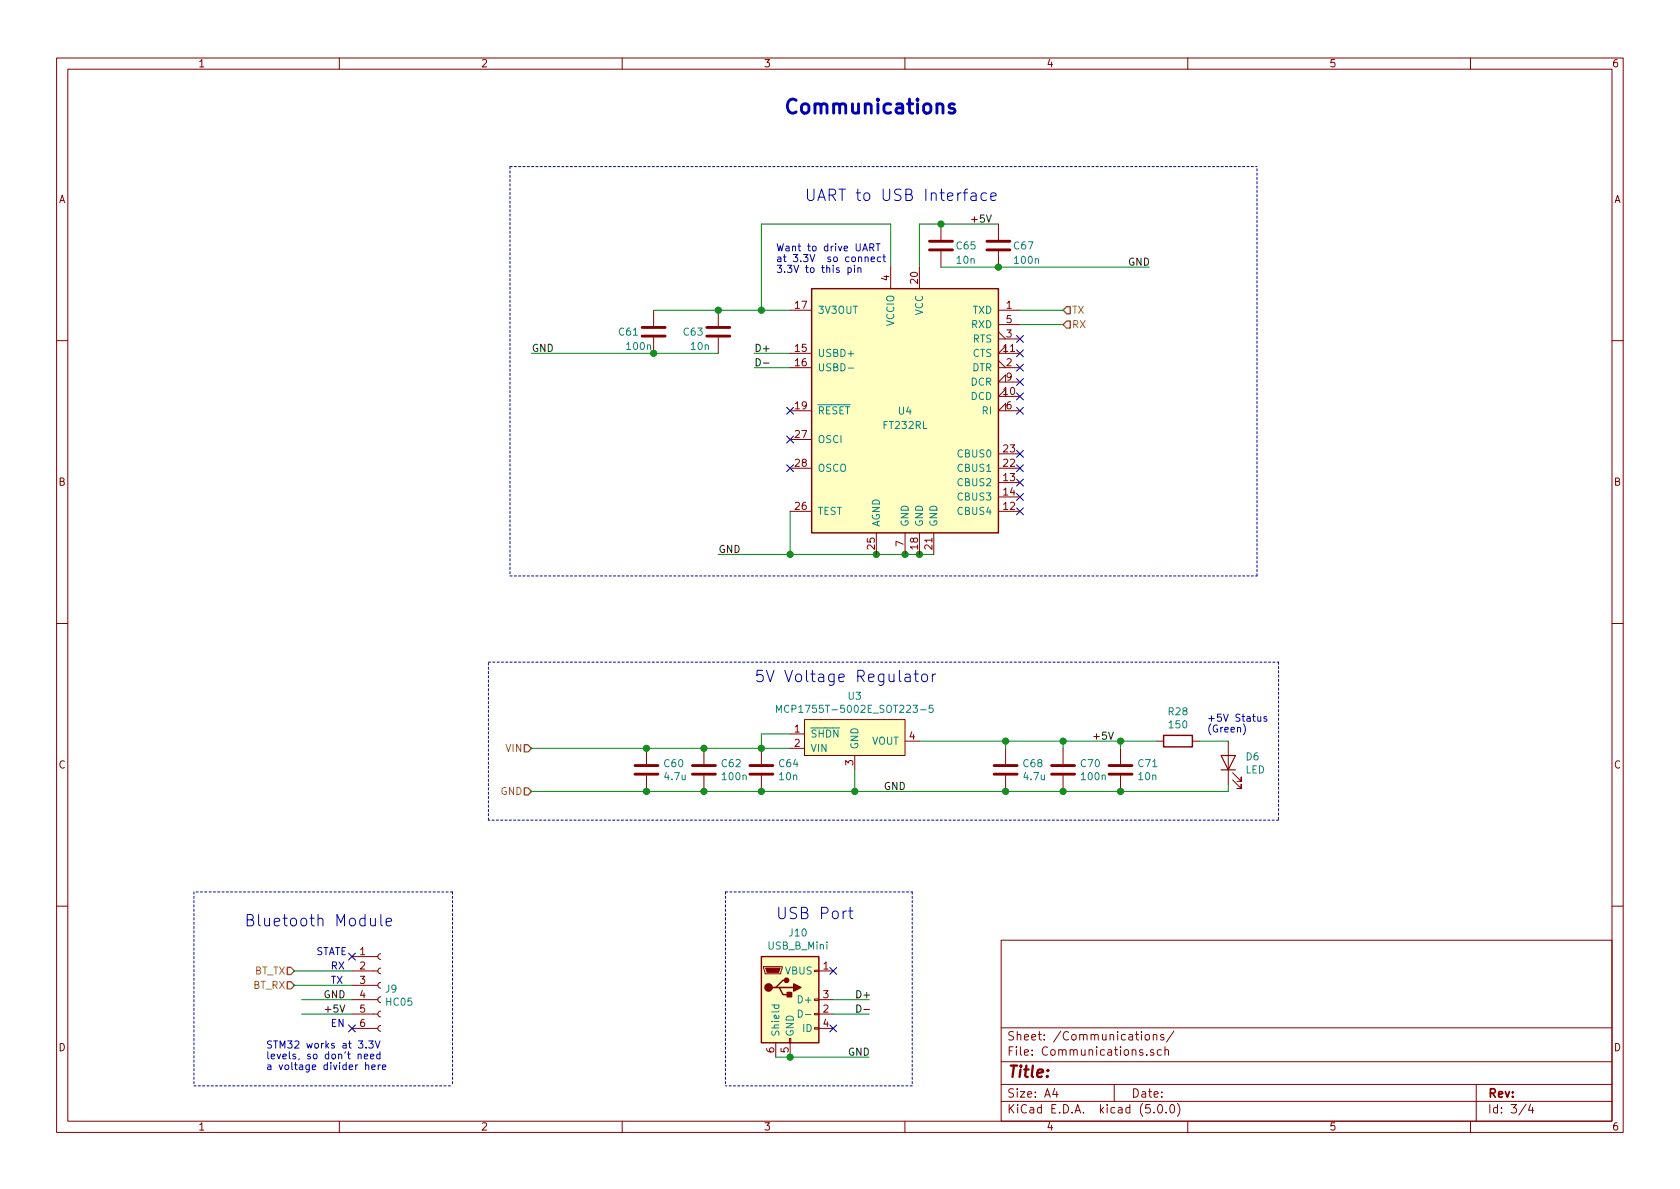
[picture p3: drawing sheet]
EESchema Schematic File Version 4
LIBS:Classification and Contol Board-cache
EELAYER 26 0
EELAYER END
$Descr A4 11693 8268
encoding utf-8
Sheet 3 4
Title ""
Date ""
Rev ""
Comp ""
Comment1 ""
Comment2 ""
Comment3 ""
Comment4 ""
$EndDescr
Text HLabel 7400 2150 2    50   Input ~ 0
TX
Wire Wire Line
	7400 2250 7100 2250
Wire Wire Line
	7400 2150 7100 2150
$Comp
L My_Regulator_Linear:MCP1755T-5002E_SOT223-5 U3
U 1 1
P 5600 5000
F 0 "U3" H 5950 5165 50  0000 C CNN
F 1 "MCP1755T-5002E_SOT223-5" H 5950 5074 50  0000 C CNN
F 2 "Package_TO_SOT_SMD:SOT-223-6" H 6050 4250 50  0001 C CNN
F 3 "" H 6050 4250 50  0001 C CNN
	1    5600 5000
	1    0    0    -1  
$EndComp
NoConn ~ 7100 2350
NoConn ~ 7100 2450
NoConn ~ 7100 2550
NoConn ~ 7100 2650
NoConn ~ 7100 2750
NoConn ~ 7100 2850
NoConn ~ 7100 3350
NoConn ~ 7100 3450
NoConn ~ 7100 3550
NoConn ~ 5500 3250
NoConn ~ 5500 3050
NoConn ~ 5500 2850
Wire Wire Line
	5500 2450 5250 2450
Wire Wire Line
	5500 2550 5250 2550
Text Label 5250 2450 0    50   ~ 0
D+
Text Label 5250 2550 0    50   ~ 0
D-
Text Label 3700 2450 0    50   ~ 0
GND
Wire Wire Line
	5500 3550 5500 3850
Wire Wire Line
	5000 3850 5500 3850
Connection ~ 5500 3850
Text Label 5000 3850 0    50   ~ 0
GND
Wire Wire Line
	6200 1850 6200 1550
$Comp
L Device:C C67
U 1 1
P 6950 1700
F 0 "C67" H 7050 1700 50  0000 L CNN
F 1 "100n" H 7050 1600 50  0000 L CNN
F 2 "Capacitor_SMD:C_0603_1608Metric" H 6988 1550 50  0001 C CNN
F 3 "~" H 6950 1700 50  0001 C CNN
	1    6950 1700
	1    0    0    -1  
$EndComp
$Comp
L Device:C C65
U 1 1
P 6550 1700
F 0 "C65" H 6650 1700 50  0000 L CNN
F 1 "10n" H 6650 1600 50  0000 L CNN
F 2 "Capacitor_SMD:C_0603_1608Metric" H 6588 1550 50  0001 C CNN
F 3 "~" H 6550 1700 50  0001 C CNN
	1    6550 1700
	1    0    0    -1  
$EndComp
Wire Wire Line
	6950 1550 6550 1550
Wire Wire Line
	6400 1850 6400 1550
Wire Wire Line
	6400 1550 6550 1550
Connection ~ 6550 1550
Wire Wire Line
	6550 1850 6950 1850
Connection ~ 6950 1850
Text Label 6750 1550 0    50   ~ 0
+5V
Text Label 7850 1850 0    50   ~ 0
GND
$Comp
L Device:C C62
U 1 1
P 4900 5350
F 0 "C62" H 5015 5396 50  0000 L CNN
F 1 "100n" H 5015 5305 50  0000 L CNN
F 2 "Capacitor_SMD:C_0603_1608Metric" H 4938 5200 50  0001 C CNN
F 3 "~" H 4900 5350 50  0001 C CNN
	1    4900 5350
	1    0    0    -1  
$EndComp
$Comp
L Device:C C60
U 1 1
P 4500 5350
F 0 "C60" H 4615 5396 50  0000 L CNN
F 1 "4.7u" H 4615 5305 50  0000 L CNN
F 2 "Capacitor_SMD:C_0603_1608Metric" H 4538 5200 50  0001 C CNN
F 3 "~" H 4500 5350 50  0001 C CNN
	1    4500 5350
	1    0    0    -1  
$EndComp
$Comp
L Device:C C64
U 1 1
P 5300 5350
F 0 "C64" H 5415 5396 50  0000 L CNN
F 1 "10n" H 5415 5305 50  0000 L CNN
F 2 "Capacitor_SMD:C_0603_1608Metric" H 5338 5200 50  0001 C CNN
F 3 "~" H 5300 5350 50  0001 C CNN
	1    5300 5350
	1    0    0    -1  
$EndComp
$Comp
L Device:C C70
U 1 1
P 7400 5350
F 0 "C70" H 7515 5396 50  0000 L CNN
F 1 "100n" H 7515 5305 50  0000 L CNN
F 2 "Capacitor_SMD:C_0603_1608Metric" H 7438 5200 50  0001 C CNN
F 3 "~" H 7400 5350 50  0001 C CNN
	1    7400 5350
	1    0    0    -1  
$EndComp
$Comp
L Device:C C68
U 1 1
P 7000 5350
F 0 "C68" H 7115 5396 50  0000 L CNN
F 1 "4.7u" H 7115 5305 50  0000 L CNN
F 2 "Capacitor_SMD:C_0603_1608Metric" H 7038 5200 50  0001 C CNN
F 3 "~" H 7000 5350 50  0001 C CNN
	1    7000 5350
	1    0    0    -1  
$EndComp
$Comp
L Device:C C71
U 1 1
P 7800 5350
F 0 "C71" H 7915 5396 50  0000 L CNN
F 1 "10n" H 7915 5305 50  0000 L CNN
F 2 "Capacitor_SMD:C_0603_1608Metric" H 7838 5200 50  0001 C CNN
F 3 "~" H 7800 5350 50  0001 C CNN
	1    7800 5350
	1    0    0    -1  
$EndComp
Connection ~ 4500 5500
Wire Wire Line
	4500 5500 4900 5500
Connection ~ 4900 5500
Wire Wire Line
	4900 5500 5300 5500
Connection ~ 5300 5500
Wire Wire Line
	5300 5500 5950 5500
Connection ~ 7000 5500
Wire Wire Line
	7000 5500 7400 5500
Connection ~ 7400 5500
Wire Wire Line
	7400 5500 7800 5500
Wire Wire Line
	5950 5350 5950 5500
Connection ~ 5950 5500
Wire Wire Line
	7800 5150 7800 5200
Wire Wire Line
	7400 5200 7400 5150
Connection ~ 7400 5150
Wire Wire Line
	7400 5150 7800 5150
Wire Wire Line
	7000 5200 7000 5150
Connection ~ 7000 5150
Wire Wire Line
	7000 5150 7400 5150
Wire Wire Line
	5500 5200 5300 5200
Connection ~ 4500 5200
Connection ~ 4900 5200
Wire Wire Line
	4900 5200 4500 5200
Connection ~ 5300 5200
Wire Wire Line
	5300 5200 4900 5200
Wire Wire Line
	5500 5100 5300 5100
Wire Wire Line
	5300 5100 5300 5200
Text HLabel 3700 5200 0    50   Input ~ 0
VIN
Text HLabel 3700 5500 0    50   Input ~ 0
GND
Text Label 6150 5500 0    50   ~ 0
GND
Text Label 7600 5150 0    50   ~ 0
+5V
$Comp
L Device:R R28
U 1 1
P 8200 5150
F 0 "R28" V 7993 5150 50  0000 C CNN
F 1 "150" V 8084 5150 50  0000 C CNN
F 2 "Resistor_SMD:R_0603_1608Metric" V 8130 5150 50  0001 C CNN
F 3 "~" H 8200 5150 50  0001 C CNN
	1    8200 5150
	0    1    1    0   
$EndComp
$Comp
L Device:LED D6
U 1 1
P 8550 5300
F 0 "D6" V 8588 5183 50  0000 R CNN
F 1 "LED" V 8497 5183 50  0000 R CNN
F 2 "LED_SMD:LED_0603_1608Metric" H 8550 5300 50  0001 C CNN
F 3 "~" H 8550 5300 50  0001 C CNN
	1    8550 5300
	0    -1   -1   0   
$EndComp
Wire Wire Line
	7800 5500 8550 5500
Wire Wire Line
	8550 5500 8550 5450
Connection ~ 7800 5500
Wire Wire Line
	8550 5150 8350 5150
Wire Wire Line
	8050 5150 7800 5150
Connection ~ 7800 5150
$Comp
L Connector:USB_B_Mini J10
U 1 1
P 5500 6950
F 0 "J10" H 5555 7417 50  0000 C CNN
F 1 "USB_B_Mini" H 5555 7326 50  0000 C CNN
F 2 "Connector_USB:USB_Micro-B_Wuerth_629105150521" H 5650 6900 50  0001 C CNN
F 3 "~" H 5650 6900 50  0001 C CNN
	1    5500 6950
	1    0    0    -1  
$EndComp
Wire Wire Line
	5400 7350 5500 7350
Connection ~ 5500 7350
Wire Wire Line
	5500 7350 6050 7350
Wire Wire Line
	5800 7050 6050 7050
Wire Wire Line
	5800 6950 6050 6950
NoConn ~ 5800 6750
NoConn ~ 5800 7150
Text Label 5950 6950 0    50   ~ 0
D+
Text Label 5950 7050 0    50   ~ 0
D-
Text Label 5900 7350 0    50   ~ 0
GND
Text HLabel 2050 6750 0    50   Input ~ 0
BT_TX
Text HLabel 2050 6850 0    50   Input ~ 0
BT_RX
$Comp
L Device:C C63
U 1 1
P 5000 2300
F 0 "C63" H 4750 2300 50  0000 L CNN
F 1 "10n" H 4800 2200 50  0000 L CNN
F 2 "Capacitor_SMD:C_0603_1608Metric" H 5038 2150 50  0001 C CNN
F 3 "~" H 5000 2300 50  0001 C CNN
	1    5000 2300
	1    0    0    -1  
$EndComp
$Comp
L Device:C C61
U 1 1
P 4550 2300
F 0 "C61" H 4300 2300 50  0000 L CNN
F 1 "100n" H 4350 2200 50  0000 L CNN
F 2 "Capacitor_SMD:C_0603_1608Metric" H 4588 2150 50  0001 C CNN
F 3 "~" H 4550 2300 50  0001 C CNN
	1    4550 2300
	1    0    0    -1  
$EndComp
Wire Wire Line
	5000 2150 4550 2150
Wire Wire Line
	5500 2150 5300 2150
Connection ~ 5000 2150
Connection ~ 4550 2450
Wire Wire Line
	4550 2450 5000 2450
Connection ~ 6300 3850
Wire Wire Line
	5500 3850 6100 3850
Wire Wire Line
	6300 3850 6100 3850
Connection ~ 6100 3850
Wire Wire Line
	6400 3850 6300 3850
Wire Wire Line
	6500 3850 6400 3850
Connection ~ 6400 3850
$Comp
L Interface_USB:FT232RL U4
U 1 1
P 6300 2850
F 0 "U4" H 6300 2850 50  0000 C CNN
F 1 "FT232RL" H 6300 2750 50  0000 C CNN
F 2 "Package_SO:SSOP-28_5.3x10.2mm_P0.65mm" H 6300 2850 50  0001 C CNN
F 3 "http://www.ftdichip.com/Products/ICs/FT232RL.htm" H 6300 2850 50  0001 C CNN
	1    6300 2850
	1    0    0    -1  
$EndComp
Wire Wire Line
	6200 1550 5300 1550
Wire Wire Line
	5300 1550 5300 2150
Connection ~ 5300 2150
Wire Wire Line
	5300 2150 5000 2150
Text Notes 5400 1900 0    50   ~ 0
Want to drive UART\nat 3.3V  so connect \n3.3V to this pin
$Comp
L Connector:Conn_01x06_Female J9
U 1 1
P 2650 6850
F 0 "J9" H 2677 6826 50  0000 L CNN
F 1 "HC05" H 2677 6735 50  0000 L CNN
F 2 "Resonators:HC-05" H 2650 6850 50  0001 C CNN
F 3 "~" H 2650 6850 50  0001 C CNN
	1    2650 6850
	1    0    0    -1  
$EndComp
NoConn ~ 2450 6650
Text Notes 2300 6850 0    50   ~ 0
TX
Text Notes 2300 6750 0    50   ~ 0
RX
Text Notes 2200 6650 0    50   ~ 0
STATE
Text Notes 2300 7150 0    50   ~ 0
EN
Text Notes 1850 7450 0    50   ~ 0
STM32 works at 3.3V\nlevels, so don't need\na voltage divider here
Text Notes 1700 6450 0    79   ~ 0
Bluetooth Module
Text Notes 5400 6400 0    79   ~ 0
USB Port
Text Notes 5600 1400 0    79   ~ 0
UART to USB Interface
Text Notes 5250 4750 0    79   ~ 0
5V Voltage Regulator
Wire Notes Line
	3400 4600 8900 4600
Wire Notes Line
	8900 4600 8900 5700
Wire Notes Line
	8900 5700 3400 5700
Wire Notes Line
	3400 5700 3400 4600
Wire Notes Line
	3150 6200 3150 7550
Wire Notes Line
	5050 6200 6350 6200
Wire Notes Line
	6350 7550 5050 7550
Wire Notes Line
	8750 4000 8750 1150
Wire Notes Line
	3550 1150 3550 4000
Wire Notes Line
	5050 6200 5050 7550
Wire Notes Line
	6350 6200 6350 7550
Wire Notes Line
	3550 4000 8750 4000
Wire Notes Line
	3550 1150 8750 1150
Wire Wire Line
	2450 6950 2100 6950
Wire Wire Line
	2450 7050 2100 7050
Text Label 2250 7050 0    50   ~ 0
+5V
Text Label 2250 6950 0    50   ~ 0
GND
Text Notes 5450 800  0    98   ~ 20
Communications
Text Notes 8400 5100 0    50   ~ 0
+5V Status\n(Green)
Wire Wire Line
	6950 1850 8000 1850
Wire Wire Line
	3700 2450 4550 2450
Wire Wire Line
	3700 5200 4500 5200
Wire Wire Line
	3700 5500 4500 5500
Wire Wire Line
	5950 5500 7000 5500
Wire Wire Line
	6400 5150 7000 5150
NoConn ~ 7100 3150
NoConn ~ 7100 3250
Text HLabel 7400 2250 2    50   Input ~ 0
RX
NoConn ~ 2450 7150
Wire Notes Line
	1350 6200 1350 7550
Wire Wire Line
	2050 6850 2450 6850
Wire Wire Line
	2050 6750 2450 6750
Wire Notes Line
	3150 6200 1350 6200
Wire Notes Line
	1350 7550 3150 7550
$EndSCHEMATC
